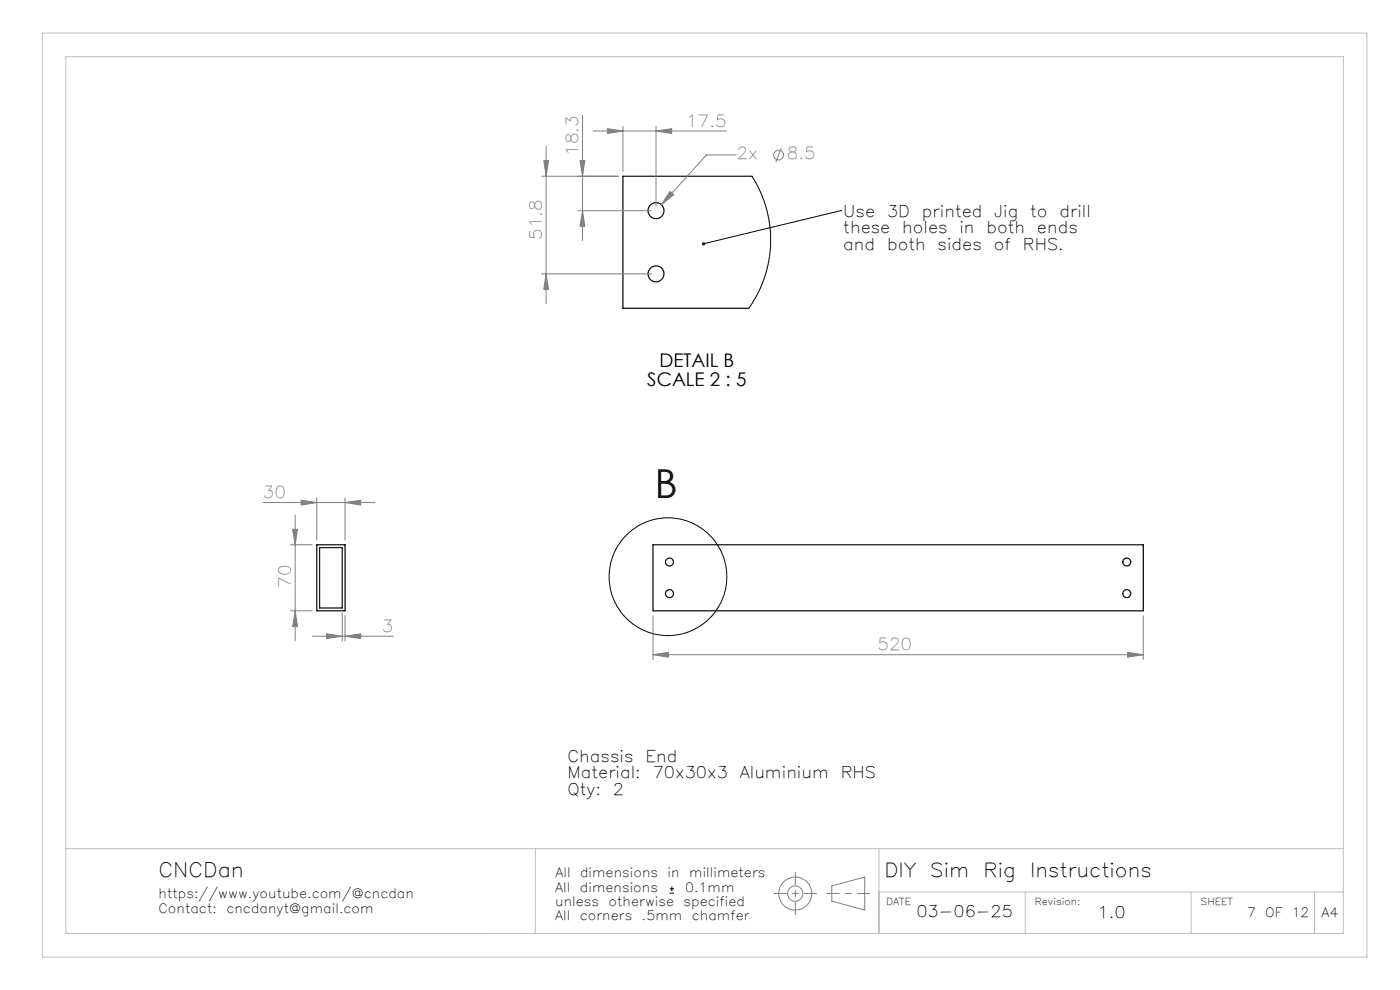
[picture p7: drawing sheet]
<svg xmlns="http://www.w3.org/2000/svg" width="297mm" height="210mm" viewBox="0 0 297 210" stroke-linecap="round" stroke-linejoin="round" font-family="sans-serif">
<g fill="none" stroke="#000" stroke-width=".25">
<path d="M159.5 37.4h-27.3v28h26.7M67.2 115.6h6v14h-6zM67.8 116.2h4.8v12.8h-4.8zM138.5 115.6h104v14h-104z"/>
<circle cx="139.2" cy="44.7" r="1.7"/>
<circle cx="139.2" cy="58.1" r="1.7"/>
<circle cx="142" cy="119.2" r=".85"/>
<circle cx="239" cy="119.2" r=".85"/>
<circle cx="142" cy="125.9" r=".85"/>
<circle cx="239" cy="125.9" r=".85"/>
</g>
<g fill="none" stroke="#000" stroke-width=".21">
<path d="M159.5 37.4l1.8 3.1 1.3 3.6 .7 3.9 .2 4.1-.4 3.3-.9 3.5-1.6 3.7-1.7 2.8M142.1 189.5h.9M142.1 188.6h.9M142.5 188.1v.9"/>
<circle cx="141.7" cy="122.3" r="12.5"/>
</g>
<g fill="none" stroke="#808080" stroke-width=".21">
<path d="M114.9 37.4h16.3M115.4 34.1h1l-.5 3.3zM115.9 31v33.4M123 34.1h1.1l-.5 3.3zM123.6 24.5v26.5M125.8 27.8h28.4M128.9 27.3l3.3 .5-3.3 .5zM132.2 26.8v9.6M139.2 27.8l3.3-.5v1zM139.2 26.8v16.9M156.2 32.9h-6.3l-9.6 10.5M165.8 31.4l-1.2 3"/>
<path d="M114.9 58.1h23.3M115.9 58.1l.5 3.3h-1zM122.6 44.7h15.6M123.6 44.7l.5 3.3h-1.1zM142.1 40.6l.8 .7-2.6 2.1zM55.8 106.6h23.8M61.6 115.6h4.6M62.1 112.3h1l-.5 3.3zM62.6 109.2v26.7M63.9 106.1l3.3 .5-3.3 .5zM67.2 105.6v9M73.2 106.6l3.3-.5v1z"/>
<path d="M73.2 105.6v9M61.6 129.6h4.6M62.6 129.6l.5 3.3h-1zM66.3 135h17.1M69.3 134.4l3.3 .6-3.3 .5zM72.6 130v6M73.2 135l3.3-.6v1.1zM73.2 130.6v5.4M138.5 138.9l3.3-.5v1zM138.5 130.6v9.3M138.5 138.9h104M239.2 138.4l3.3 .5-3.3 .5z"/>
<path d="M242.5 130.6v9.3M176.5 187.9l6.9-1.9v7l-6.9-1.8z"/>
<circle cx="165.2" cy="32.9" r="1.05"/>
<circle cx="168.7" cy="189.5" r="3.5"/>
<circle cx="168.7" cy="189.5" r="1.62"/>
</g>
<path d="M178.3 44.7h.1M178.3 44.7l-29 7" fill="none" stroke="#010000" stroke-width=".21"/>
<path d="M164.2 189.5h9M168.7 194v-9M175.5 189.5h9" fill="none" stroke="#808080" stroke-width=".21" stroke-dasharray="6.3 1.3 1.3 1.3" stroke-dashoffset="3.8"/>
<path d="M9 7h281v196h-281zM14 12h271v186h-271zM14 180h271M113.6 180v18M186.5 180v18M186.5 189.2h98.5M217.5 189.2v8.8M252.7 189.2v8.8M278.9 189.2v8.8" fill="none" stroke="#c0c0c0" stroke-width=".21"/>
<path d="M149.1 51.4a.34 .34 0 0 1 .5 .2 .34 .34 0 0 1-.2 .4 .34 .34 0 0 1-.5-.2l.4-.1-.4 .1z" fill="#010000"/>
<g fill="#808080">
<path d="M239.2 138.4l3.3 .5-3.3 .5zM138.5 138.9l3.3-.5v1z"/>
<path d="M63.9 106.1l3.3 .5-3.3 .5zM73.2 106.6l3.3-.5v1zM69.3 134.4l3.3 .6-3.3 .5zM73.2 135l3.3-.6v1.1zM128.9 27.3l3.3 .5-3.3 .5zM139.2 27.8l3.3-.5v1zM142.1 40.6l-1.8 2.8 2.6-2.1z"/>
<path d="M62.6 129.6l.5 3.3h-1zM62.1 112.3h1l-.5 3.3zM123.6 44.7l.5 3.3h-1.1zM123 34.1h1.1l-.5 3.3zM115.9 58.1l.5 3.3h-1zM115.4 34.1h1l-.5 3.3z"/>
</g>
<text font-size="8.5" x="138.9" y="105.6">B</text>
<text font-size="4.2" x="33.6" y="186">CNCDan</text>
<g font-size="4.1">
<text x="187.6" y="186">DIY</text>
<text x="197.4" y="186">Sim</text>
<text x="208.7" y="186">Rig</text>
<text x="218.5" y="186">Instructions</text>
</g>
<g font-size="4" fill="#010000">
<text x="139.9" y="77.8">DETAIL B</text>
<text x="137.3" y="81.8">SCALE 2 : 5</text>
</g>
<g font-size="3.5" fill="#808080">
<text x="145.6" y="26.8">17.5</text>
<text x="122.6" y="33.1" transform="rotate(-90 122.6 33.1)">18.3</text>
<text x="156.2" y="33.8">2x</text>
<text x="166.9" y="33.8">8.5</text>
<text x="114.9" y="50.9" transform="rotate(-90 114.9 50.9)">51.8</text>
<text x="55.8" y="105.6">30</text>
<text x="61.7" y="124.7" transform="rotate(-90 61.7 124.7)">70</text>
<text x="81" y="134">3</text>
<text x="186.1" y="137.9">520</text>
</g>
<g font-size="3.4" fill="#010000">
<text x="178.9" y="45.9">Use</text>
<text x="188.2" y="45.9">3D</text>
<text x="195.6" y="45.9">printed</text>
<text x="210.9" y="45.9">Jig</text>
<text x="218.6" y="45.9">to</text>
<text x="224.8" y="45.9">drill</text>
<text x="178.9" y="49.4">these</text>
<text x="178.9" y="52.9">and</text>
<text x="188.2" y="52.9">both</text>
<text x="191.4" y="49.4">holes</text>
<text x="198.9" y="52.9">sides</text>
<text x="203.5" y="49.4">in</text>
<text x="209.3" y="49.4">both</text>
<text x="210.8" y="52.9">of</text>
<text x="217" y="52.9">RHS.</text>
<text x="220" y="49.4">ends</text>
</g>
<g font-size="3.4">
<text x="120.4" y="161.6">Chassis</text>
<text x="136.9" y="161.6">End</text>
<text x="120.4" y="165.1">Material:</text>
<text x="138.5" y="165.1">70x30x3</text>
<text x="156.9" y="165.1">Aluminium</text>
<text x="178.4" y="165.1">RHS</text>
<text x="120.4" y="168.6">Qty:</text>
<text x="130" y="168.6">2</text>
<text x="194.4" y="194.6">03-06-25</text>
<text x="232.8" y="194.7">1.0</text>
</g>
<g font-size="2.7">
<text x="117.8" y="186">All</text>
<text x="123.1" y="186">dimensions</text>
<text x="141.6" y="186">in</text>
<text x="146.2" y="186">millimeters</text>
<text x="33.6" y="190.6">https://www.youtube.com/@cncdan</text>
<text x="117.8" y="189.2">All</text>
<text x="123" y="189.2">dimensions</text>
<text x="145.3" y="189.2">0.1mm</text>
<text x="33.6" y="193.6">Contact:</text>
<text x="48" y="193.6">cncdanyt@gmail.com</text>
<text x="117.8" y="192.2">unless</text>
<text x="117.8" y="195.2">All</text>
<text x="123" y="195.2">corners</text>
<text x="129.1" y="192.2">otherwise</text>
<text x="136.2" y="195.2">.5mm</text>
<text x="145" y="192.2">specified</text>
<text x="146.8" y="195.2">chamfer</text>
<text x="264.6" y="194.5">7</text>
<text x="268.4" y="194.5">OF</text>
<text x="274" y="194.5">12</text>
<text x="280.3" y="194.5">A4</text>
</g>
<g font-size="2">
<text x="188" y="192">DATE</text>
<text x="219.5" y="192">Revision:</text>
<text x="254.7" y="192">SHEET</text>
</g>
</svg>
